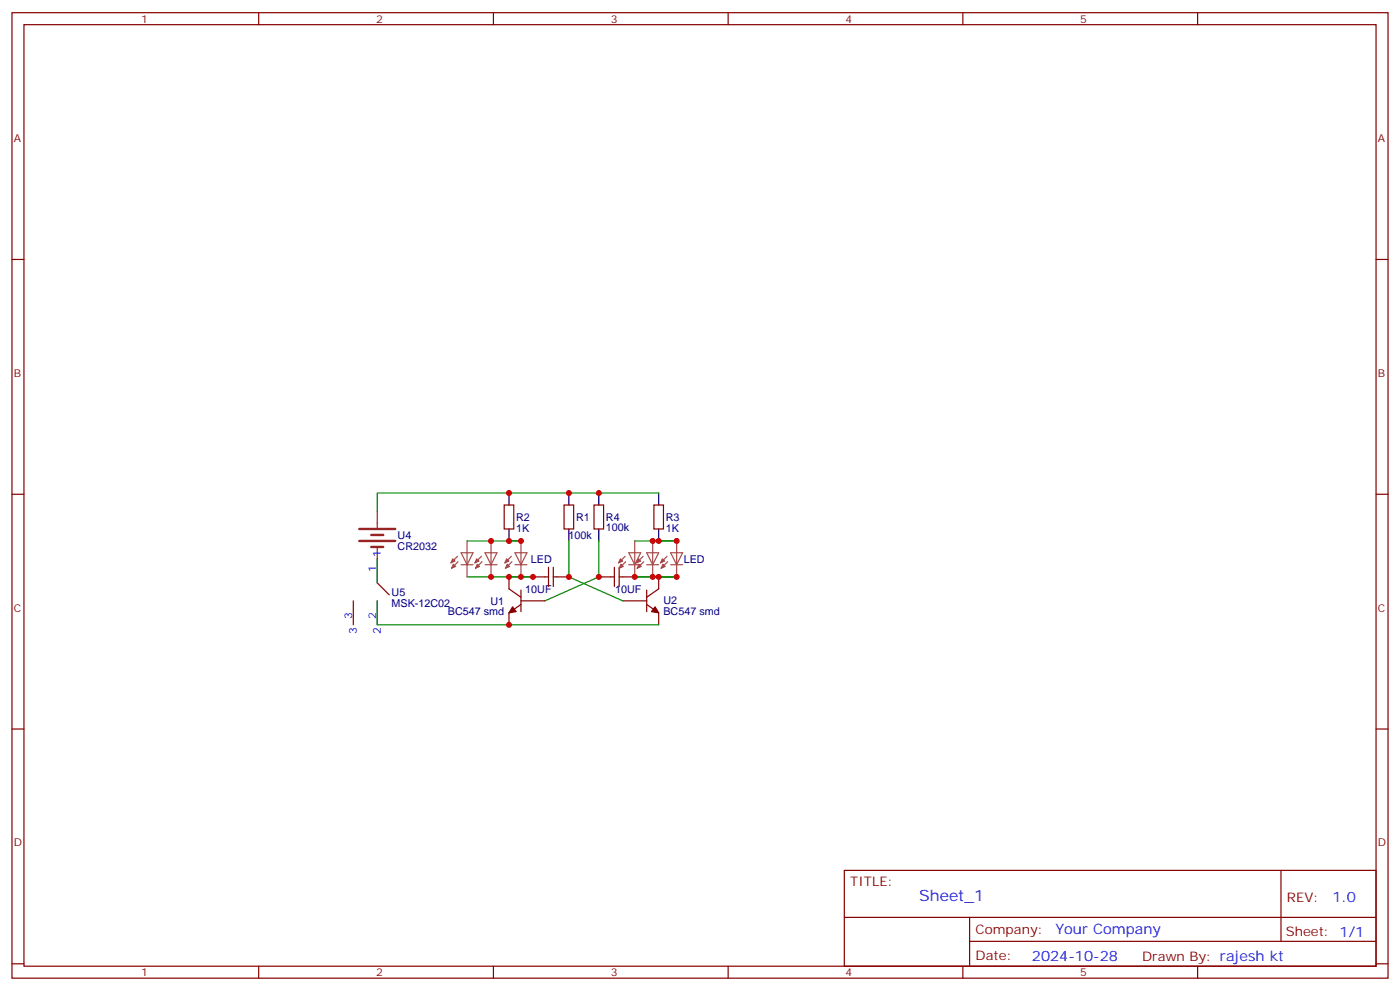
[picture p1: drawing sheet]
<svg xmlns="http://www.w3.org/2000/svg" width="412mm" height="292mm" viewBox="0 0 412 292" stroke-linecap="round" stroke-linejoin="round" font-family="sans-serif">
<g fill="none" stroke="#870000" stroke-width=".35">
<path d="M3.5 3.7h405.4v284.4h-405.4zM7.1 7.3h398.2v277.3h-398.2zM76.2 3.7v3.6M145.3 3.7v3.6M214.5 3.7v3.6M283.6 3.7v3.6M352.8 3.7v3.6M3.5 76.4h3.6M405.3 76.4h3.6M3.5 145.6h3.6M148.5 148.7h2.8v7.1h-2.8zM166.2 148.7h2.8v7.1h-2.8z"/>
<path d="M175 148.7h2.8v7.1h-2.8zM192.6 148.7h2.8v7.1h-2.8zM405.3 145.6h3.6M104.1 177v7M111.1 164.6v7.1M111.1 177v7M149.9 169.9v3.5l3.6 2.5M153.5 173.8v6.3M153.5 178l-3.6 2.5v3.5M153.5 177h7M160.5 169.9h1.1M161.6 167.1v5.6"/>
<path d="M163 167.1v5.6M163 169.9h1M179.9 169.9h1.1M181 167.1v5.6M182.4 169.9h1M182.4 167.1v5.6M183.4 177h7.1M190.5 173.8v6.3M190.5 178l3.5 2.5v3.5M194 169.9v3.5l-3.5 2.5M3.5 214.7h3.6M405.3 214.7h3.6"/>
<path d="M248.7 256.3h156.6v28.3h-156.6zM377.3 256.4v20.8M248.7 270.2h156.5M285.6 277.2h119.6M285.6 270.2v14.1M3.5 283.8h3.6M76.2 284.6v3.5M145.3 284.6v3.5M214.5 284.6v3.5M283.6 284.6v3.5M352.8 284.6v3.5M405.3 283.8h3.6"/>
</g>
<g fill="#870000" stroke="#870000" stroke-width=".35">
<path d="M151 178.7l1 1.4-2.1 .4z"/>
<path d="M193 178.7l1 1.8-2.1-.4z"/>
</g>
<path d="M149.9 145.2v3.5M149.9 155.8v3.5M167.6 145.2v3.5M167.6 155.8v3.5M176.4 145.2v3.5M176.4 155.8v3.5M194 145.2v3.5M194 155.8v3.5" fill="none" stroke="#000" stroke-width=".35"/>
<path d="M111.1 171.7l3.6 3.5M157 169.9h3.5M164 169.9h3.6M176.4 169.9h3.5M183.4 169.9h3.6" fill="none" stroke="#900" stroke-width=".35"/>
<g fill="none" stroke="#a64a4a" stroke-width=".35">
<path d="M137.6 159.3v7M144.6 159.3v7M153.5 159.3v7M187 159.3v7M192.3 159.3v7M199.3 159.3v7M134.8 163.8l-2 2M134.9 165.4l-1.9 2M135.8 162.8h3.5l-1.7 3.5zM135.8 166.3h3.5M137.6 166.4v3.5M141.8 163.8l-1.9 2"/>
<path d="M142 165.4l-1.9 2M142.9 166.3h3.5M142.9 162.8h3.5l-1.8 3.5zM144.6 166.4v3.5M150.6 163.8l-1.9 2M150.8 165.4l-1.9 2M151.7 166.3h3.5M151.7 162.8h3.5l-1.7 3.5zM153.5 166.4v3.5M184.1 163.8l-1.9 2M184.3 165.4l-1.9 2M185.2 166.3h3.5"/>
<path d="M185.2 162.8h3.5l-1.7 3.5zM187 166.4v3.5M189.4 163.8l-1.9 2M189.6 165.4l-1.9 2M190.5 166.3h3.5M190.5 162.8h3.5l-1.7 3.5zM192.3 166.4v3.5M196.5 163.8l-1.9 2M196.7 165.4l-2 2M197.6 166.3h3.5M197.6 162.8h3.5l-1.8 3.5zM199.3 166.4v3.5"/>
</g>
<g fill="#a64a4a" stroke="#a64a4a" stroke-width=".29">
<path d="M133.3 164.5l.8 .8-1.3 .5z"/>
<path d="M133.5 166.1l.7 .7-1.2 .6z"/>
<path d="M140.4 164.5l.7 .8-1.2 .5z"/>
<path d="M140.6 166.1l.7 .7-1.2 .6z"/>
<path d="M149.2 164.5l.7 .8-1.2 .5z"/>
<path d="M149.4 166.1l.7 .7-1.2 .6z"/>
<path d="M195.1 164.5l.7 .8-1.2 .5z"/>
<path d="M195.3 166.1l.7 .7-1.3 .6z"/>
<path d="M188 164.5l.7 .8-1.2 .5z"/>
<path d="M188.2 166.1l.7 .7-1.2 .6z"/>
<path d="M182.7 164.5l.7 .8-1.2 .5z"/>
<path d="M182.9 166.1l.7 .7-1.2 .6z"/>
</g>
<path d="M105.8 155.8h10.6M105.8 159.3h10.6M109.4 157.6h3.5M109.4 161.1h3.5" fill="none" stroke="#8c2424" stroke-width=".71"/>
<path d="M111.1 150.5v4.9M111.1 161.1v3.5" fill="none" stroke="#8c2424" stroke-width=".35"/>
<path d="M137.6 159.3h15.9M167.6 159.3v10.6l15.8 7.1M176.4 159.3v10.6l-15.9 7.1M187 159.3h12.3M194 145.2h-82.9v5.3M111.1 177v7h82.9M111.1 164.6v7.1M137.6 169.9h19.4M187 169.9h12.3" fill="none" stroke="#008700" stroke-width=".35"/>
<g fill="#c00">
<circle cx="149.9" cy="169.9" r=".88"/>
<circle cx="157" cy="169.9" r=".88"/>
<circle cx="194" cy="169.9" r=".88"/>
<circle cx="187" cy="169.9" r=".88"/>
<circle cx="167.6" cy="145.2" r=".88"/>
<circle cx="176.4" cy="145.2" r=".88"/>
<circle cx="176.4" cy="169.9" r=".88"/>
<circle cx="167.6" cy="169.9" r=".88"/>
<circle cx="149.9" cy="145.2" r=".88"/>
<circle cx="149.9" cy="184" r=".88"/>
<circle cx="144.6" cy="159.3" r=".88"/>
<circle cx="149.9" cy="159.3" r=".88"/>
<circle cx="144.6" cy="169.9" r=".88"/>
<circle cx="194" cy="159.3" r=".88"/>
<circle cx="153.5" cy="159.3" r=".88"/>
<circle cx="153.5" cy="169.9" r=".88"/>
<circle cx="192.3" cy="159.3" r=".88"/>
<circle cx="192.3" cy="169.9" r=".88"/>
<circle cx="199.3" cy="159.3" r=".88"/>
<circle cx="199.3" cy="169.9" r=".88"/>
</g>
<text font-size="4.6" fill="#00f" x="270.8" y="265.4">Sheet_1</text>
<g font-size="4.2" fill="#00f">
<text x="392.5" y="265.6">1.0</text>
<text x="310.9" y="275.2">Your Company</text>
<text x="304" y="283">2024-10-28</text>
</g>
<g font-size="3.9" fill="#800">
<text x="250.5" y="260.9">TITLE:</text>
<text x="379.1" y="265.6">REV:</text>
<text x="287.4" y="275.1">Company:</text>
<text x="378.7" y="275.7">Sheet: 1/1</text>
<text x="287.4" y="282.8">Date:</text>
<text x="336.4" y="282.9">Drawn By: rajesh kt</text>
</g>
<g font-size="3.2" fill="#800">
<text x="41.6" y="6.7">1</text>
<text x="110.8" y="6.7">2</text>
<text x="179.9" y="6.7">3</text>
<text x="249.1" y="6.7">4</text>
<text x="318.2" y="6.7">5</text>
<text x="4.1" y="41.8">A</text>
<text x="405.9" y="41.8">A</text>
<text x="4.1" y="111">B</text>
<text x="405.9" y="111">B</text>
<text x="4.1" y="180.1">C</text>
<text x="405.9" y="180.1">C</text>
<text x="4.1" y="249.3">D</text>
<text x="405.9" y="249.3">D</text>
<text x="41.6" y="287.5">1</text>
<text x="110.8" y="287.5">2</text>
<text x="179.9" y="287.5">3</text>
<text x="249.1" y="287.5">4</text>
<text x="318.2" y="287.5">5</text>
</g>
<g font-size="3.2" fill="#000080">
<text x="152" y="153.4">R2</text>
<text x="169.7" y="153.4">R1</text>
<text x="178.5" y="153.3">R4</text>
<text x="196.1" y="153.4">R3</text>
<text x="117.1" y="161.9">CR2032</text>
<text x="117.1" y="158.7">U4</text>
<text x="152" y="156.6">1K</text>
<text x="167.5" y="158.7">100k</text>
<text x="178.5" y="156.5">100k</text>
<text x="196.1" y="156.6">1K</text>
<text x="156.4" y="165.7">LED</text>
<text x="201.4" y="165.7">LED</text>
<text x="115.4" y="178.7">MSK-12C02</text>
<text x="115.4" y="175.4">U5</text>
<text x="144.5" y="178.1">U1</text>
<text x="154.7" y="174.6">10UF</text>
<text x="181.2" y="174.6">10UF</text>
<text x="195.4" y="178">U2</text>
<text x="131.9" y="181.2">BC547 smd</text>
<text x="195.4" y="181.2">BC547 smd</text>
</g>
<g font-size="3.2" fill="#00f">
<text x="112.2" y="163.9" transform="rotate(-90 112.2 163.9)">1</text>
<text x="110.8" y="168.4" transform="rotate(-90 110.8 168.4)">1</text>
<text x="103.7" y="182.2" transform="rotate(-90 103.7 182.2)">3</text>
<text x="110.8" y="182.2" transform="rotate(-90 110.8 182.2)">2</text>
<text x="105.1" y="186.7" transform="rotate(-90 105.1 186.7)">3</text>
<text x="112.2" y="186.7" transform="rotate(-90 112.2 186.7)">2</text>
</g>
</svg>
